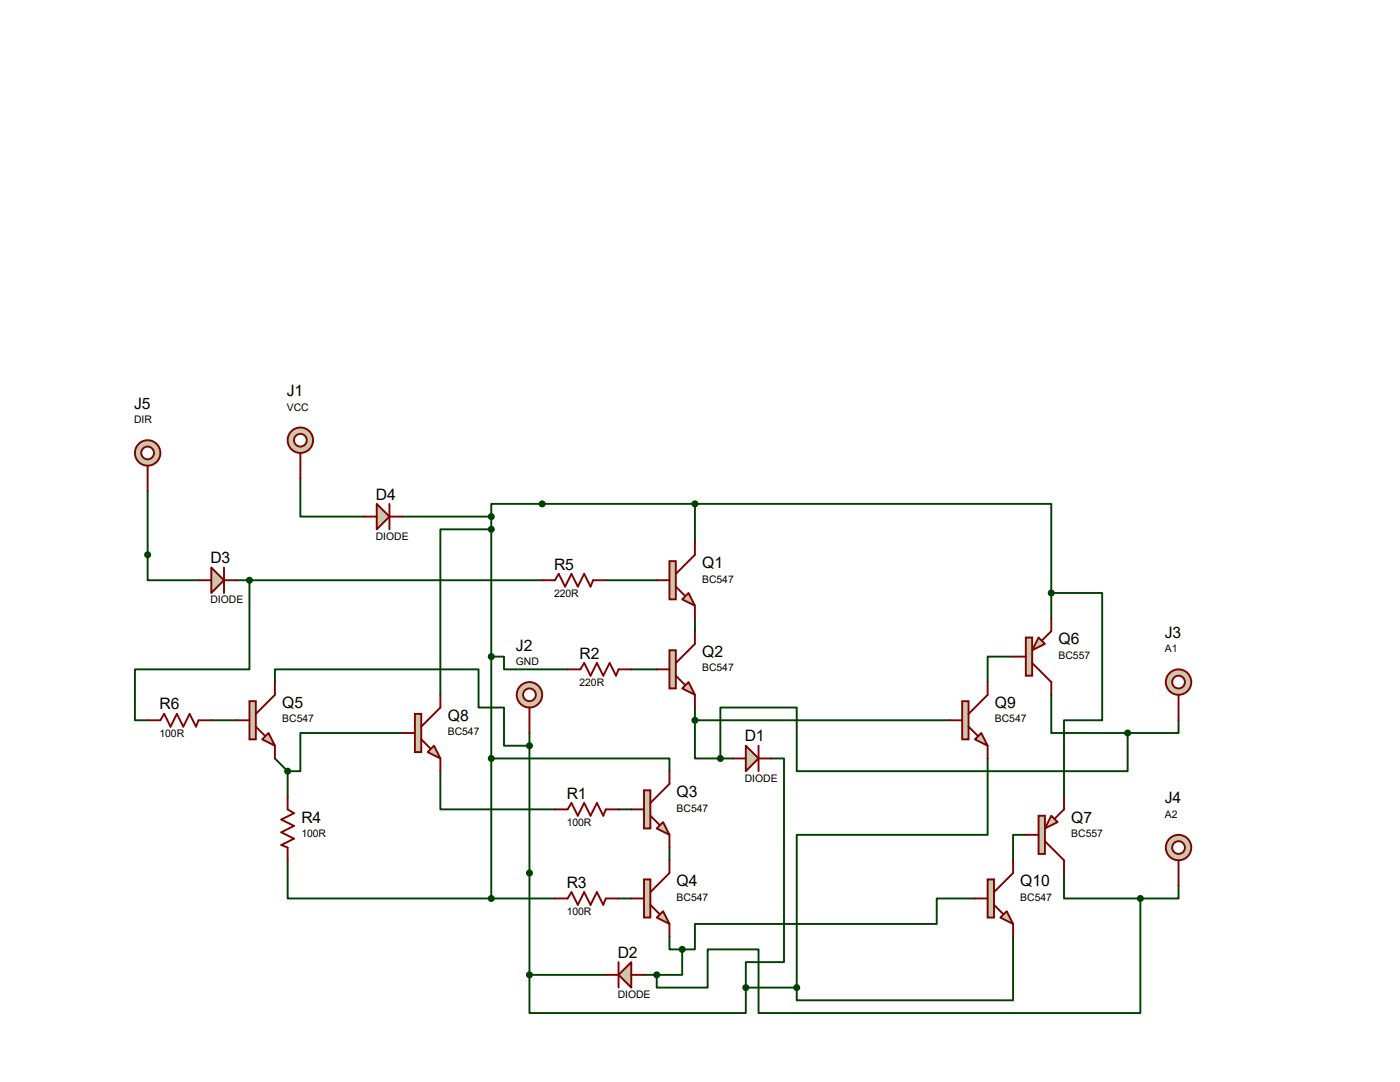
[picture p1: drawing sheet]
<svg xmlns="http://www.w3.org/2000/svg" width="279mm" height="216mm" viewBox="0 0 279 216" stroke-linecap="round" stroke-linejoin="round" font-family="sans-serif">
<g fill="none" stroke="#004000" stroke-width=".38">
<path d="M29.5 98v17.8h10.1M59.9 95.5v7.6h12.7M47.2 115.8h61M49.8 115.8v17.8h-22.9v10.1h2.6M80.3 103.1h17.7M98 105.6h-10.1v33M98 103.1v76.2M120.9 115.8h10.2M138.7 100.5h71.1v17.8M138.7 100.5h-40.7v2.6M138.7 100.5v7.7M209.8 118.3h10.2v25.4h-7.7v15.3"/>
<path d="M209.8 118.3v5.1M54.9 136.1v-2.5h40.6v7.6h5.1v7.6h5.1M98 131h2.6v2.6h12.7M126 133.6h5.1M138.7 123.4v2.5M202.2 131h-5.1v5.1M209.8 138.6v7.7h15.2M42.2 143.7h5M54.9 151.3l2.5 2.6M57.4 153.9v5.1M80.3 146.3h-20.4v7.6h-2.5M87.9 153.9v7.6h22.8"/>
<path d="M98 151.3h35.6v2.6M105.7 146.3v48.2M138.7 143.7v7.6h5.1M138.7 141.2v2.5M138.7 143.7h50.8M143.8 151.3h2.5M153.9 151.3h2.6v40.7h-7.7v5.1M197.1 151.3v15.3h-38.1v30.5M225 146.3v7.6h-66v-12.7h-15.2v10.1M235.2 143.7v2.6h-10.2M57.4 171.7v7.6h40.6M98 179.3h12.7"/>
<path d="M123.4 179.3h2.6M123.4 161.5h2.6M133.6 169.1v2.6M194.6 179.3h-7.7v5.1h-48.2v5h-2.6M204.7 166.6h-2.5v5.1M212.3 174.2v5.1h15.3M227.6 179.3v22.8h-76.2v-12.7h-10.2v7.7h-10.1v-2.6M235.2 176.7v2.6h-7.6M105.7 194.5v7.6h43.1v-5M105.7 194.5h15.2M128.5 194.5h2.6M133.6 186.9v2.5h2.5"/>
<path d="M136.1 189.4v5.1h-5M148.8 197.1h10.2M202.2 186.9v12.7h-43.2v-2.5"/>
</g>
<circle cx="59.9" cy="87.8" r="2.54" fill="#c8c8aa" stroke="#800000" stroke-width=".38"/>
<circle cx="59.9" cy="87.8" r="1.27" fill="#fff" stroke="#800000" stroke-width=".38"/>
<path d="M59.9 90.4v5.1" fill="none" stroke="#800000" stroke-width=".38"/>
<circle cx="98" cy="105.6" r=".51" fill="#004000" stroke="#004000" stroke-width=".38"/>
<circle cx="105.7" cy="138.6" r="2.54" fill="#c8c8aa" stroke="#800000" stroke-width=".38"/>
<circle cx="105.7" cy="138.6" r="1.27" fill="#fff" stroke="#800000" stroke-width=".38"/>
<path d="M105.7 141.2v5.1" fill="none" stroke="#800000" stroke-width=".38"/>
<path d="M148.8 148.8l2.6 2.5-2.6 2.6z" fill="#c8c8aa" stroke="#800000" stroke-width=".38"/>
<path d="M146.3 151.3h2.5M151.4 148.8v5.1M151.4 151.3h2.5" fill="none" stroke="#800000" stroke-width=".38"/>
<circle cx="235.2" cy="136.1" r="2.54" fill="#c8c8aa" stroke="#800000" stroke-width=".38"/>
<circle cx="235.2" cy="136.1" r="1.27" fill="#fff" stroke="#800000" stroke-width=".38"/>
<path d="M235.2 138.6v5.1" fill="none" stroke="#800000" stroke-width=".38"/>
<circle cx="235.2" cy="169.1" r="2.54" fill="#c8c8aa" stroke="#800000" stroke-width=".38"/>
<circle cx="235.2" cy="169.1" r="1.27" fill="#fff" stroke="#800000" stroke-width=".38"/>
<path d="M235.2 171.7v5" fill="none" stroke="#800000" stroke-width=".38"/>
<g fill="#004000" stroke="#004000" stroke-width=".38">
<circle cx="138.7" cy="143.7" r=".51"/>
<circle cx="136.1" cy="189.4" r=".51"/>
</g>
<path d="M126 192v5.1l-2.6-2.6z" fill="#c8c8aa" stroke="#800000" stroke-width=".38"/>
<path d="M120.9 194.5h2.5M123.4 192v5.1M126 194.5h2.5" fill="none" stroke="#800000" stroke-width=".38"/>
<circle cx="105.7" cy="194.5" r=".51" fill="#004000" stroke="#004000" stroke-width=".38"/>
<circle cx="29.5" cy="90.4" r="2.54" fill="#c8c8aa" stroke="#800000" stroke-width=".38"/>
<circle cx="29.5" cy="90.4" r="1.27" fill="#fff" stroke="#800000" stroke-width=".38"/>
<path d="M29.5 92.9v5.1" fill="none" stroke="#800000" stroke-width=".38"/>
<g fill="#004000" stroke="#004000" stroke-width=".38">
<circle cx="98" cy="151.3" r=".51"/>
<circle cx="98" cy="131" r=".51"/>
</g>
<path d="M75.2 100.5l2.5 2.6-2.5 2.5z" fill="#c8c8aa" stroke="#800000" stroke-width=".38"/>
<path d="M72.6 103.1h2.6M77.7 100.5v5.1M77.7 103.1h2.6" fill="none" stroke="#800000" stroke-width=".38"/>
<g fill="#004000" stroke="#004000" stroke-width=".38">
<circle cx="105.7" cy="148.8" r=".51"/>
<circle cx="105.7" cy="174.2" r=".51"/>
<circle cx="57.4" cy="153.9" r=".51"/>
</g>
<g fill="#c8c8aa" stroke="#800000" stroke-width=".38">
<path d="M85.3 150.1l1.3-1.3 1.3 2.5z"/>
<path d="M82.8 142.5h1.3v7.6h-1.3z"/>
</g>
<path d="M87.9 138.6v2.6l-3.8 3.8M80.3 146.3h2.5M84.1 147.5l1.8 1.8M87.9 151.3v2.6" fill="none" stroke="#800000" stroke-width=".38"/>
<circle cx="98" cy="179.3" r=".51" fill="#004000" stroke="#004000" stroke-width=".38"/>
<path d="M42.2 113.2l2.5 2.6-2.5 2.5z" fill="#c8c8aa" stroke="#800000" stroke-width=".38"/>
<path d="M39.6 115.8h2.6M44.7 113.2v5.1M44.7 115.8h2.5" fill="none" stroke="#800000" stroke-width=".38"/>
<g fill="#004000" stroke="#004000" stroke-width=".38">
<circle cx="49.8" cy="115.8" r=".51"/>
<circle cx="98" cy="103.1" r=".51"/>
</g>
<g fill="#c8c8aa" stroke="#800000" stroke-width=".38">
<path d="M52.3 147.5l1.3-1.2 1.3 2.5z"/>
<path d="M49.8 139.9h1.3v7.6h-1.3z"/>
</g>
<path d="M54.9 136.1v2.5l-3.8 3.9M47.2 143.7h2.6M51.1 145l1.7 1.8M54.9 148.8v2.5" fill="none" stroke="#800000" stroke-width=".38"/>
<g fill="#c8c8aa" stroke="#800000" stroke-width=".38">
<path d="M131.1 165.3l1.2-1.3 1.3 2.6z"/>
<path d="M128.5 157.7h1.3v7.6h-1.3z"/>
</g>
<path d="M133.6 153.9v2.5l-3.8 3.8M126 161.5h2.5M129.8 162.8l1.8 1.7M133.6 166.6v2.5" fill="none" stroke="#800000" stroke-width=".38"/>
<g fill="#c8c8aa" stroke="#800000" stroke-width=".38">
<path d="M131.1 183.1l1.2-1.3 1.3 2.6z"/>
<path d="M128.5 175.5h1.3v7.6h-1.3z"/>
</g>
<path d="M126 179.3h2.5M133.6 171.7v2.5l-3.8 3.8M129.8 180.6l1.8 1.7M133.6 184.4v2.5" fill="none" stroke="#800000" stroke-width=".38"/>
<g fill="#c8c8aa" stroke="#800000" stroke-width=".38">
<path d="M136.1 137.4l1.3-1.3 1.3 2.5z"/>
<path d="M133.6 129.8h1.3v7.6h-1.3z"/>
</g>
<path d="M131.1 133.6h2.5M134.9 134.8l1.8 1.8M138.7 125.9v2.6l-3.8 3.8M138.7 138.6v2.6" fill="none" stroke="#800000" stroke-width=".38"/>
<g fill="#c8c8aa" stroke="#800000" stroke-width=".38">
<path d="M136.1 119.6l1.3-1.3 1.3 2.6z"/>
<path d="M133.6 112h1.3v7.6h-1.3z"/>
</g>
<path d="M108.2 115.8h2.5l.8-1.3 1.3 2.6 1.2-2.6 1.3 2.6 1.3-2.6 1.3 2.6 .5-1.3h2.5M131.1 115.8h2.5M134.9 117.1l1.8 1.7M138.7 108.2v2.5l-3.8 3.8M113.3 133.6h2.5l.8-1.3 1.3 2.5 1.2-2.5 1.3 2.5 1.3-2.5 1.2 2.5 .5-1.2h2.6M138.7 120.9v2.5M29.5 143.7h2.5l.8-1.2 1.2 2.5 1.3-2.5 1.3 2.5 1.2-2.5 1.3 2.5 .5-1.3h2.6M57.4 159v2.5l1.3 .8-2.6 1.2 2.6 1.3-2.6 1.3 2.6 1.2-2.6 1.3 1.3 .5v2.6M110.7 179.3h2.6l.7-1.3 1.3 2.6 1.3-2.6 1.3 2.6 1.2-2.6 1.3 2.6 .5-1.3h2.5M110.7 161.5h2.6l.7-1.3 1.3 2.6 1.3-2.6 1.3 2.6 1.2-2.6 1.3 2.6 .5-1.3h2.5" fill="none" stroke="#800000" stroke-width=".38"/>
<g fill="#c8c8aa" stroke="#800000" stroke-width=".38">
<path d="M207.3 127.2l1.2 1.3-2.5 1.3z"/>
<path d="M204.7 127.2h1.3v7.6h-1.3z"/>
</g>
<path d="M202.2 131h2.5M206 132.3l3.8 3.8v2.5M209.8 123.4v2.5l-1.8 1.8" fill="none" stroke="#800000" stroke-width=".38"/>
<g fill="#c8c8aa" stroke="#800000" stroke-width=".38">
<path d="M209.8 162.8l1.3 1.2-2.6 1.3z"/>
<path d="M207.3 162.8h1.2v7.6h-1.2z"/>
</g>
<path d="M212.3 159v2.5l-1.7 1.8M204.7 166.6h2.6M208.5 167.9l3.8 3.8v2.5" fill="none" stroke="#800000" stroke-width=".38"/>
<g fill="#c8c8aa" stroke="#800000" stroke-width=".38">
<path d="M194.6 147.5l1.2-1.2 1.3 2.5z"/>
<path d="M192 139.9h1.3v7.6h-1.3z"/>
</g>
<path d="M197.1 136.1v2.5l-3.8 3.9M189.5 143.7h2.5M193.3 145l1.8 1.8M197.1 148.8v2.5" fill="none" stroke="#800000" stroke-width=".38"/>
<g fill="#c8c8aa" stroke="#800000" stroke-width=".38">
<path d="M199.6 183.1l1.3-1.3 1.3 2.6z"/>
<path d="M197.1 175.5h1.3v7.6h-1.3z"/>
</g>
<path d="M194.6 179.3h2.5M202.2 171.7v2.5l-3.8 3.8M198.4 180.6l1.8 1.7M202.2 184.4v2.5" fill="none" stroke="#800000" stroke-width=".38"/>
<g fill="#004000" stroke="#004000" stroke-width=".38">
<circle cx="148.8" cy="197.1" r=".51"/>
<circle cx="159" cy="197.1" r=".51"/>
<circle cx="138.7" cy="100.5" r=".51"/>
<circle cx="209.8" cy="118.3" r=".51"/>
<circle cx="108.2" cy="100.5" r=".51"/>
<circle cx="29.5" cy="110.7" r=".51"/>
<circle cx="225" cy="146.3" r=".51"/>
<circle cx="143.8" cy="151.3" r=".51"/>
<circle cx="227.6" cy="179.3" r=".51"/>
<circle cx="131.1" cy="194.5" r=".51"/>
</g>
<g font-size="3.1">
<text x="26.8" y="81.6">J5</text>
<text x="57.2" y="79.1">J1</text>
<text x="75" y="99.7">D4</text>
<text x="42" y="112.4">D3</text>
<text x="110.6" y="113.7">R5</text>
<text x="140.1" y="113.4">Q1</text>
<text x="103" y="129.8">J2</text>
<text x="115.7" y="131.4">R2</text>
<text x="140.1" y="131.1">Q2</text>
<text x="211.2" y="128.6">Q6</text>
<text x="232.5" y="127.3">J3</text>
<text x="31.8" y="141.6">R6</text>
<text x="56.3" y="141.3">Q5</text>
<text x="89.4" y="143.8">Q8</text>
<text x="198.5" y="141.3">Q9</text>
<text x="148.6" y="147.9">D1</text>
<text x="113.1" y="159.3">R1</text>
<text x="135" y="159">Q3</text>
<text x="232.5" y="160.3">J4</text>
<text x="60.2" y="164.1">R4</text>
<text x="213.8" y="164.1">Q7</text>
<text x="113.1" y="177.1">R3</text>
<text x="135" y="176.8">Q4</text>
<text x="203.6" y="176.8">Q10</text>
<text x="123.3" y="191.1">D2</text>
</g>
<g font-size="2.1">
<text x="57.2" y="82">VCC</text>
<text x="26.8" y="84.5">DIR</text>
<text x="75" y="107.7">DIODE</text>
<text x="110.6" y="119.1">220R</text>
<text x="140.1" y="116.2">BC547</text>
<text x="42" y="120.4">DIODE</text>
<text x="211.2" y="131.4">BC557</text>
<text x="232.5" y="130.2">A1</text>
<text x="103" y="132.7">GND</text>
<text x="115.7" y="136.9">220R</text>
<text x="140.1" y="134">BC547</text>
<text x="31.8" y="147.1">100R</text>
<text x="56.3" y="144.1">BC547</text>
<text x="89.4" y="146.7">BC547</text>
<text x="198.5" y="144.1">BC547</text>
<text x="148.6" y="156">DIODE</text>
<text x="135" y="161.9">BC547</text>
<text x="60.2" y="167">100R</text>
<text x="113.1" y="164.8">100R</text>
<text x="213.8" y="167">BC557</text>
<text x="232.5" y="163.2">A2</text>
<text x="135" y="179.7">BC547</text>
<text x="203.6" y="179.7">BC547</text>
<text x="113.1" y="182.6">100R</text>
<text x="123.3" y="199.1">DIODE</text>
</g>
</svg>
